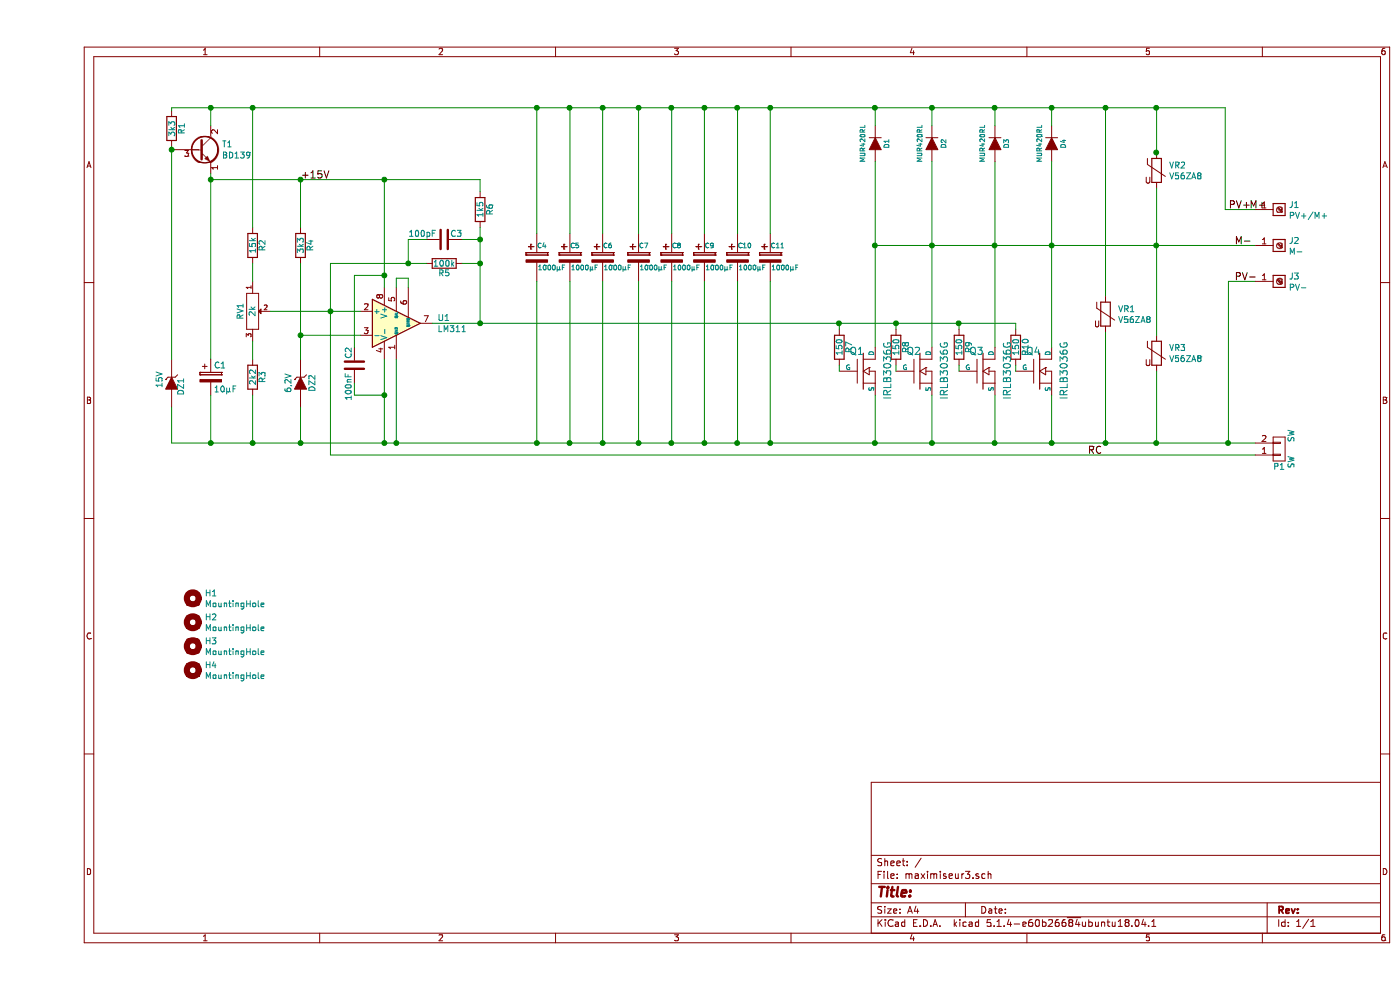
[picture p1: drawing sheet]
EESchema Schematic File Version 4
LIBS:maximiseur3-cache
EELAYER 30 0
EELAYER END
$Descr A4 11693 8268
encoding utf-8
Sheet 1 1
Title ""
Date ""
Rev ""
Comp ""
Comment1 ""
Comment2 ""
Comment3 ""
Comment4 ""
$EndDescr
$Comp
L maximiseur3-rescue:MOS_N Q2
U 1 1
P 7375 3100
F 0 "Q2" H 7385 3270 60  0000 R CNN
F 1 "IRLB3036G" V 7575 3350 60  0000 R CNN
F 2 "maximiseur:TO-220_FET-GDS_Vertical_LargePads_decales" H 7375 3100 60  0001 C CNN
F 3 "" H 7375 3100 60  0000 C CNN
	1    7375 3100
	1    0    0    -1  
$EndComp
$Comp
L maximiseur3-rescue:D D2
U 1 1
P 7475 1200
F 0 "D2" H 7475 1300 40  0000 C CNN
F 1 "MUR420RL" H 7475 1100 40  0000 C CNN
F 2 "maximiseur:D_DO-201AE_P15.24mm_Horizontal" H 7475 1200 60  0001 C CNN
F 3 "" H 7475 1200 60  0000 C CNN
	1    7475 1200
	0    1    1    0   
$EndComp
$Comp
L maximiseur3-rescue:CP2 C6
U 1 1
P 4725 2150
F 0 "C6" H 4725 2250 40  0000 L CNN
F 1 "1000µF" H 4731 2065 40  0000 L CNN
F 2 "maximiseur:CP_Radial_D16.0mm_P7.50mm" H 4763 2000 30  0001 C CNN
F 3 "" H 4725 2150 60  0000 C CNN
	1    4725 2150
	1    0    0    -1  
$EndComp
$Comp
L maximiseur3-rescue:CONN_01X02 P1
U 1 1
P 10375 3750
F 0 "P1" H 10375 3900 50  0000 C CNN
F 1 "SW   SW" V 10475 3750 50  0000 C CNN
F 2 "maximiseur:bornier2" H 10375 3750 60  0001 C CNN
F 3 "" H 10375 3750 60  0000 C CNN
	1    10375 3750
	1    0    0    1   
$EndComp
$Comp
L maximiseur3-rescue:R R2
U 1 1
P 1800 2050
F 0 "R2" V 1880 2050 50  0000 C CNN
F 1 "15k" V 1800 2050 50  0000 C CNN
F 2 "Resistor_THT:R_Axial_DIN0207_L6.3mm_D2.5mm_P10.16mm_Horizontal" V 1730 2050 30  0001 C CNN
F 3 "" H 1800 2050 30  0000 C CNN
	1    1800 2050
	1    0    0    -1  
$EndComp
$Comp
L maximiseur3-rescue:R R3
U 1 1
P 1800 3150
F 0 "R3" V 1880 3150 50  0000 C CNN
F 1 "2k2" V 1800 3150 50  0000 C CNN
F 2 "Resistor_THT:R_Axial_DIN0207_L6.3mm_D2.5mm_P10.16mm_Horizontal" V 1730 3150 30  0001 C CNN
F 3 "" H 1800 3150 30  0000 C CNN
	1    1800 3150
	1    0    0    -1  
$EndComp
$Comp
L maximiseur3-rescue:R R4
U 1 1
P 2200 2050
F 0 "R4" V 2280 2050 50  0000 C CNN
F 1 "3k3" V 2200 2050 50  0000 C CNN
F 2 "Resistor_THT:R_Axial_DIN0207_L6.3mm_D2.5mm_P10.16mm_Horizontal" V 2130 2050 30  0001 C CNN
F 3 "" H 2200 2050 30  0000 C CNN
	1    2200 2050
	1    0    0    -1  
$EndComp
$Comp
L maximiseur3-rescue:R R6
U 1 1
P 3700 1750
F 0 "R6" V 3780 1750 50  0000 C CNN
F 1 "1k5" V 3700 1750 50  0000 C CNN
F 2 "Resistor_THT:R_Axial_DIN0207_L6.3mm_D2.5mm_P10.16mm_Horizontal" V 3630 1750 30  0001 C CNN
F 3 "" H 3700 1750 30  0000 C CNN
	1    3700 1750
	1    0    0    -1  
$EndComp
$Comp
L maximiseur3-rescue:R R5
U 1 1
P 3400 2200
F 0 "R5" V 3480 2200 50  0000 C CNN
F 1 "100k" V 3400 2200 50  0000 C CNN
F 2 "Resistor_THT:R_Axial_DIN0207_L6.3mm_D2.5mm_P10.16mm_Horizontal" V 3330 2200 30  0001 C CNN
F 3 "" H 3400 2200 30  0000 C CNN
	1    3400 2200
	0    1    1    0   
$EndComp
$Comp
L maximiseur3-rescue:C C3
U 1 1
P 3400 2000
F 0 "C3" V 3350 2050 50  0000 L CNN
F 1 "100pF" V 3350 1700 50  0000 L CNN
F 2 "Capacitor_THT:C_Rect_L7.0mm_W2.0mm_P5.00mm" H 3438 1850 30  0001 C CNN
F 3 "" H 3400 2000 60  0000 C CNN
	1    3400 2000
	0    1    1    0   
$EndComp
$Comp
L maximiseur3-rescue:POT RV1
U 1 1
P 1800 2600
F 0 "RV1" H 1800 2500 50  0000 C CNN
F 1 "2k" H 1800 2600 50  0000 C CNN
F 2 "maximiseur:Potentiometer_VishaySpectrol-Econtrim-Type36T" H 1800 2600 60  0001 C CNN
F 3 "" H 1800 2600 60  0000 C CNN
	1    1800 2600
	0    1    1    0   
$EndComp
$Comp
L maximiseur3-rescue:ZENER DZ2
U 1 1
P 2200 3200
F 0 "DZ2" H 2200 3300 50  0000 C CNN
F 1 "6,2V" H 2200 3100 50  0000 C CNN
F 2 "Diode_THT:D_DO-34_SOD68_P7.62mm_Horizontal" H 2200 3200 60  0001 C CNN
F 3 "" H 2200 3200 60  0000 C CNN
	1    2200 3200
	0    1    1    0   
$EndComp
Wire Wire Line
	7475 1350 7475 2050
Wire Wire Line
	1800 2200 1800 2350
Wire Wire Line
	1800 2850 1800 3000
Wire Wire Line
	2200 2200 2200 2800
Connection ~ 2200 2800
Wire Wire Line
	1950 2600 2450 2600
Wire Wire Line
	3550 2000 3700 2000
Wire Wire Line
	3700 2200 3550 2200
Connection ~ 3700 2000
Wire Wire Line
	3250 2000 3100 2000
Wire Wire Line
	3100 2000 3100 2200
Connection ~ 3100 2200
Connection ~ 2200 1500
Connection ~ 2900 1500
Wire Wire Line
	7475 900  7475 1050
Wire Wire Line
	7475 3700 7475 3300
Wire Wire Line
	2200 3400 2200 3700
Connection ~ 2200 3700
Wire Wire Line
	1800 3300 1800 3700
Connection ~ 1800 3700
Wire Wire Line
	4725 1950 4725 900 
Wire Wire Line
	4725 2350 4725 3700
Wire Wire Line
	3700 1500 3700 1600
Wire Wire Line
	2450 2200 2450 2600
Connection ~ 2450 2600
Wire Wire Line
	2450 2200 3100 2200
Connection ~ 2900 3700
Text Label 10000 2350 0    60   ~ 0
PV-
Text Label 9950 1750 0    60   ~ 0
PV+
Text Label 10000 2050 0    60   ~ 0
M-
Text Label 8775 3800 0    60   ~ 0
RC
Text Label 10125 1750 0    60   ~ 0
M+
Text Label 2200 1500 0    60   ~ 0
+15V
Connection ~ 7475 2050
Wire Wire Line
	3700 1900 3700 2000
Wire Wire Line
	2200 2800 2200 3000
Wire Wire Line
	3700 2000 3700 2200
Wire Wire Line
	3100 2200 3250 2200
Wire Wire Line
	2200 1500 2200 1900
Wire Wire Line
	2200 1500 2900 1500
Wire Wire Line
	2900 1500 3700 1500
Wire Wire Line
	2200 3700 2900 3700
Wire Wire Line
	2450 2600 2450 3800
Wire Wire Line
	7475 3700 8000 3700
Wire Wire Line
	7475 2050 7475 2900
Wire Wire Line
	1800 900  1800 1900
Connection ~ 1800 900 
$Comp
L maximiseur3-rescue:ZENER DZ1
U 1 1
P 1125 3200
F 0 "DZ1" H 1079 3279 50  0000 L CNN
F 1 "15V" H 1025 3100 50  0000 L CNN
F 2 "Diode_THT:D_DO-34_SOD68_P7.62mm_Horizontal" H 1125 3200 60  0001 C CNN
F 3 "" H 1125 3200 60  0000 C CNN
	1    1125 3200
	0    1    1    0   
$EndComp
Wire Wire Line
	1125 3400 1125 3700
Wire Wire Line
	1150 1250 1125 1250
Wire Wire Line
	1125 1250 1125 3000
$Comp
L maximiseur3-rescue:R R1
U 1 1
P 1125 1075
F 0 "R1" V 1205 1075 50  0000 C CNN
F 1 "3k3" V 1125 1075 50  0000 C CNN
F 2 "Resistor_THT:R_Axial_DIN0207_L6.3mm_D2.5mm_P10.16mm_Horizontal" V 1055 1075 30  0001 C CNN
F 3 "" H 1125 1075 30  0000 C CNN
	1    1125 1075
	1    0    0    -1  
$EndComp
Wire Wire Line
	1125 1225 1125 1250
Connection ~ 1125 1250
Wire Wire Line
	1125 925  1125 900 
Wire Wire Line
	1125 900  1450 900 
$Comp
L maximiseur3-rescue:MOS_N Q4
U 1 1
P 8375 3100
F 0 "Q4" H 8385 3270 60  0000 R CNN
F 1 "IRLB3036G" V 8575 3350 60  0000 R CNN
F 2 "maximiseur:TO-220_FET-GDS_Vertical_LargePads_decales" H 8375 3100 60  0001 C CNN
F 3 "" H 8375 3100 60  0000 C CNN
	1    8375 3100
	1    0    0    -1  
$EndComp
$Comp
L maximiseur3-rescue:MOS_N Q3
U 1 1
P 7900 3100
F 0 "Q3" H 7910 3270 60  0000 R CNN
F 1 "IRLB3036G" V 8100 3350 60  0000 R CNN
F 2 "maximiseur:TO-220_FET-GDS_Vertical_LargePads_decales" H 7900 3100 60  0001 C CNN
F 3 "" H 7900 3100 60  0000 C CNN
	1    7900 3100
	1    0    0    -1  
$EndComp
Wire Wire Line
	8000 3300 8000 3700
Connection ~ 8000 3700
Wire Wire Line
	8000 3700 8475 3700
Wire Wire Line
	8475 3300 8475 3700
Connection ~ 8475 3700
Wire Wire Line
	8000 2900 8000 2050
Connection ~ 8000 2050
Wire Wire Line
	8475 2900 8475 2050
Connection ~ 8475 2050
Wire Wire Line
	8475 2050 8000 2050
$Comp
L maximiseur3-rescue:CP2 C5
U 1 1
P 4450 2150
F 0 "C5" H 4450 2250 40  0000 L CNN
F 1 "1000µF" H 4456 2065 40  0000 L CNN
F 2 "maximiseur:CP_Radial_D16.0mm_P7.50mm" H 4488 2000 30  0001 C CNN
F 3 "" H 4450 2150 60  0000 C CNN
	1    4450 2150
	1    0    0    -1  
$EndComp
$Comp
L maximiseur3-rescue:CP2 C4
U 1 1
P 4175 2150
F 0 "C4" H 4175 2250 40  0000 L CNN
F 1 "1000µF" H 4181 2065 40  0000 L CNN
F 2 "maximiseur:CP_Radial_D16.0mm_P7.50mm" H 4213 2000 30  0001 C CNN
F 3 "" H 4175 2150 60  0000 C CNN
	1    4175 2150
	1    0    0    -1  
$EndComp
Wire Wire Line
	4175 2350 4175 3700
Wire Wire Line
	4450 2350 4450 3700
Wire Wire Line
	4450 1950 4450 900 
Wire Wire Line
	4175 1950 4175 900 
Connection ~ 7475 900 
Connection ~ 4175 900 
Wire Wire Line
	4175 900  4450 900 
Connection ~ 4450 900 
Wire Wire Line
	4450 900  4725 900 
Connection ~ 7475 3700
Connection ~ 4175 3700
Wire Wire Line
	4175 3700 4450 3700
Connection ~ 4450 3700
Wire Wire Line
	4450 3700 4725 3700
Wire Wire Line
	3700 2700 3700 2200
Connection ~ 3700 2200
$Comp
L maximiseur3-rescue:MOS_N Q1
U 1 1
P 6900 3100
F 0 "Q1" H 6910 3270 60  0000 R CNN
F 1 "IRLB3036G" V 7100 3350 60  0000 R CNN
F 2 "maximiseur:TO-220_FET-GDS_Vertical_LargePads_decales" H 6900 3100 60  0001 C CNN
F 3 "" H 6900 3100 60  0000 C CNN
	1    6900 3100
	1    0    0    -1  
$EndComp
Wire Wire Line
	7000 2900 7000 2050
Wire Wire Line
	7000 3300 7000 3700
Wire Wire Line
	7000 3700 7475 3700
$Comp
L maximiseur3-rescue:D D1
U 1 1
P 7000 1200
F 0 "D1" H 7000 1300 40  0000 C CNN
F 1 "MUR420RL" H 7000 1100 40  0000 C CNN
F 2 "maximiseur:D_DO-201AE_P15.24mm_Horizontal" H 7000 1200 60  0001 C CNN
F 3 "" H 7000 1200 60  0000 C CNN
	1    7000 1200
	0    1    1    0   
$EndComp
Wire Wire Line
	7000 1350 7000 2050
Wire Wire Line
	8000 1350 8000 2050
Wire Wire Line
	7000 1050 7000 900 
Wire Wire Line
	2900 3700 3000 3700
Wire Wire Line
	1800 900  4175 900 
$Comp
L maximiseur3-rescue:BD139-Transistor_BJT T1
U 1 1
P 1350 1250
F 0 "T1" H 1542 1296 50  0000 L CNN
F 1 "BD139" H 1542 1205 50  0000 L CNN
F 2 "Package_TO_SOT_THT:TO-126-3_Vertical" H 1550 1175 50  0001 L CIN
F 3 "http://www.st.com/internet/com/TECHNICAL_RESOURCES/TECHNICAL_LITERATURE/DATASHEET/CD00001225.pdf" H 1350 1250 50  0001 L CNN
	1    1350 1250
	1    0    0    -1  
$EndComp
Wire Wire Line
	1450 1050 1450 900 
Connection ~ 1450 900 
Wire Wire Line
	1450 900  1800 900 
Wire Wire Line
	1450 1450 1450 1500
Wire Wire Line
	1450 1500 2200 1500
Wire Wire Line
	1800 3700 2200 3700
Wire Wire Line
	1450 3300 1450 3700
Wire Wire Line
	1125 3700 1450 3700
Connection ~ 1450 3700
Wire Wire Line
	1450 3700 1800 3700
Wire Wire Line
	1450 3000 1450 1500
Connection ~ 1450 1500
Connection ~ 7000 2050
Wire Wire Line
	7000 2050 7475 2050
Wire Wire Line
	7000 900  7475 900 
Wire Wire Line
	8000 1050 8000 900 
$Comp
L maximiseur3-rescue:D D3
U 1 1
P 8000 1200
F 0 "D3" H 8000 1300 40  0000 C CNN
F 1 "MUR420RL" H 8000 1100 40  0000 C CNN
F 2 "maximiseur:D_DO-201AE_P15.24mm_Horizontal" H 8000 1200 60  0001 C CNN
F 3 "" H 8000 1200 60  0000 C CNN
	1    8000 1200
	0    1    1    0   
$EndComp
Connection ~ 8000 900 
Wire Wire Line
	8000 900  8475 900 
Wire Wire Line
	7475 2050 8000 2050
Wire Wire Line
	7475 900  8000 900 
$Comp
L maximiseur3-rescue:R R7
U 1 1
P 6700 2900
F 0 "R7" V 6780 2900 50  0000 C CNN
F 1 "150" V 6700 2900 50  0000 C CNN
F 2 "Resistor_THT:R_Axial_DIN0207_L6.3mm_D2.5mm_P10.16mm_Horizontal" V 6630 2900 30  0001 C CNN
F 3 "" H 6700 2900 30  0000 C CNN
	1    6700 2900
	1    0    0    -1  
$EndComp
$Comp
L maximiseur3-rescue:R R8
U 1 1
P 7175 2900
F 0 "R8" V 7255 2900 50  0000 C CNN
F 1 "150" V 7175 2900 50  0000 C CNN
F 2 "Resistor_THT:R_Axial_DIN0207_L6.3mm_D2.5mm_P10.16mm_Horizontal" V 7105 2900 30  0001 C CNN
F 3 "" H 7175 2900 30  0000 C CNN
	1    7175 2900
	1    0    0    -1  
$EndComp
$Comp
L maximiseur3-rescue:R R9
U 1 1
P 7700 2900
F 0 "R9" V 7780 2900 50  0000 C CNN
F 1 "150" V 7700 2900 50  0000 C CNN
F 2 "Resistor_THT:R_Axial_DIN0207_L6.3mm_D2.5mm_P10.16mm_Horizontal" V 7630 2900 30  0001 C CNN
F 3 "" H 7700 2900 30  0000 C CNN
	1    7700 2900
	1    0    0    -1  
$EndComp
$Comp
L maximiseur3-rescue:R R10
U 1 1
P 8175 2900
F 0 "R10" V 8255 2900 50  0000 C CNN
F 1 "150" V 8175 2900 50  0000 C CNN
F 2 "Resistor_THT:R_Axial_DIN0207_L6.3mm_D2.5mm_P10.16mm_Horizontal" V 8105 2900 30  0001 C CNN
F 3 "" H 8175 2900 30  0000 C CNN
	1    8175 2900
	1    0    0    -1  
$EndComp
Wire Wire Line
	6700 3100 6700 3050
Wire Wire Line
	7175 3100 7175 3050
Wire Wire Line
	7700 3100 7700 3050
Wire Wire Line
	6700 2750 6700 2700
Wire Wire Line
	6700 2700 7175 2700
Wire Wire Line
	7175 2750 7175 2700
Connection ~ 7175 2700
Wire Wire Line
	7175 2700 7700 2700
Wire Wire Line
	7700 2750 7700 2700
Connection ~ 7700 2700
Wire Wire Line
	7700 2700 8175 2700
Wire Wire Line
	8175 3100 8175 3050
Wire Wire Line
	8175 2750 8175 2700
Wire Wire Line
	8475 1350 8475 2050
Wire Wire Line
	8475 1050 8475 900 
$Comp
L maximiseur3-rescue:D D4
U 1 1
P 8475 1200
F 0 "D4" H 8475 1300 40  0000 C CNN
F 1 "MUR420RL" H 8475 1100 40  0000 C CNN
F 2 "maximiseur:D_DO-201AE_P15.24mm_Horizontal" H 8475 1200 60  0001 C CNN
F 3 "" H 8475 1200 60  0000 C CNN
	1    8475 1200
	0    1    1    0   
$EndComp
Connection ~ 8475 900 
$Comp
L maximiseur3-rescue:LM311-Comparator U1
U 1 1
P 3000 2700
F 0 "U1" H 3344 2746 50  0000 L CNN
F 1 "LM311" H 3344 2655 50  0000 L CNN
F 2 "Package_DIP:DIP-8_W7.62mm_LongPads" H 3000 2700 50  0001 C CNN
F 3 "http://www.ti.com/lit/ds/symlink/lm311.pdf" H 3000 2700 50  0001 C CNN
	1    3000 2700
	1    0    0    -1  
$EndComp
Wire Wire Line
	3300 2700 3700 2700
Wire Wire Line
	2900 1500 2900 2300
Wire Wire Line
	2450 2600 2700 2600
Wire Wire Line
	2200 2800 2700 2800
Wire Wire Line
	2900 3000 2900 3300
Wire Wire Line
	3000 3000 3000 3700
Connection ~ 3000 3700
Wire Wire Line
	3000 3700 4175 3700
Wire Wire Line
	3000 2400 3000 2325
Wire Wire Line
	3000 2325 3100 2325
Wire Wire Line
	3100 2325 3100 2400
$Comp
L screw_terminal_01x01:Screw_Terminal_01x01 J1
U 1 1
P 10375 1750
F 0 "J1" H 10455 1792 50  0000 L CNN
F 1 "PV+/M+" H 10455 1701 50  0000 L CNN
F 2 "maximiseur:7808" H 10375 1750 50  0001 C CNN
F 3 "~" H 10375 1750 50  0001 C CNN
	1    10375 1750
	1    0    0    -1  
$EndComp
$Comp
L screw_terminal_01x01:Screw_Terminal_01x01 J3
U 1 1
P 10375 2350
F 0 "J3" H 10455 2392 50  0000 L CNN
F 1 "PV-" H 10455 2301 50  0000 L CNN
F 2 "maximiseur:7808" H 10375 2350 50  0001 C CNN
F 3 "~" H 10375 2350 50  0001 C CNN
	1    10375 2350
	1    0    0    -1  
$EndComp
$Comp
L screw_terminal_01x01:Screw_Terminal_01x01 J2
U 1 1
P 10375 2050
F 0 "J2" H 10455 2092 50  0000 L CNN
F 1 "M-" H 10455 2001 50  0000 L CNN
F 2 "maximiseur:7808" H 10375 2050 50  0001 C CNN
F 3 "~" H 10375 2050 50  0001 C CNN
	1    10375 2050
	1    0    0    -1  
$EndComp
Connection ~ 6700 2700
Connection ~ 3700 2700
Connection ~ 7000 900 
Connection ~ 7000 3700
Connection ~ 4725 3700
Connection ~ 4725 900 
Wire Wire Line
	3700 2700 6700 2700
Wire Wire Line
	5025 3700 5300 3700
Connection ~ 5025 3700
Wire Wire Line
	4725 3700 5025 3700
Wire Wire Line
	5025 900  5300 900 
Connection ~ 5025 900 
Wire Wire Line
	4725 900  5025 900 
Wire Wire Line
	5025 2350 5025 3700
Wire Wire Line
	5025 1950 5025 900 
$Comp
L maximiseur3-rescue:CP2 C7
U 1 1
P 5025 2150
F 0 "C7" H 5025 2250 40  0000 L CNN
F 1 "1000µF" H 5031 2065 40  0000 L CNN
F 2 "maximiseur:CP_Radial_D16.0mm_P7.50mm" H 5063 2000 30  0001 C CNN
F 3 "" H 5025 2150 60  0000 C CNN
	1    5025 2150
	1    0    0    -1  
$EndComp
$Comp
L maximiseur3-rescue:CP2 C8
U 1 1
P 5300 2150
F 0 "C8" H 5300 2250 40  0000 L CNN
F 1 "1000µF" H 5306 2065 40  0000 L CNN
F 2 "maximiseur:CP_Radial_D16.0mm_P7.50mm" H 5338 2000 30  0001 C CNN
F 3 "" H 5300 2150 60  0000 C CNN
	1    5300 2150
	1    0    0    -1  
$EndComp
$Comp
L maximiseur3-rescue:CP2 C9
U 1 1
P 5575 2150
F 0 "C9" H 5575 2250 40  0000 L CNN
F 1 "1000µF" H 5581 2065 40  0000 L CNN
F 2 "maximiseur:CP_Radial_D16.0mm_P7.50mm" H 5613 2000 30  0001 C CNN
F 3 "" H 5575 2150 60  0000 C CNN
	1    5575 2150
	1    0    0    -1  
$EndComp
$Comp
L maximiseur3-rescue:CP2 C10
U 1 1
P 5850 2150
F 0 "C10" H 5850 2250 40  0000 L CNN
F 1 "1000µF" H 5856 2065 40  0000 L CNN
F 2 "maximiseur:CP_Radial_D16.0mm_P7.50mm" H 5888 2000 30  0001 C CNN
F 3 "" H 5850 2150 60  0000 C CNN
	1    5850 2150
	1    0    0    -1  
$EndComp
$Comp
L maximiseur3-rescue:CP2 C11
U 1 1
P 6125 2150
F 0 "C11" H 6125 2250 40  0000 L CNN
F 1 "1000µF" H 6131 2065 40  0000 L CNN
F 2 "maximiseur:CP_Radial_D16.0mm_P7.50mm" H 6163 2000 30  0001 C CNN
F 3 "" H 6125 2150 60  0000 C CNN
	1    6125 2150
	1    0    0    -1  
$EndComp
Wire Wire Line
	5300 1950 5300 900 
Connection ~ 5300 900 
Wire Wire Line
	5575 1950 5575 900 
Wire Wire Line
	5300 900  5575 900 
Connection ~ 5575 900 
Wire Wire Line
	5850 1950 5850 900 
Wire Wire Line
	5575 900  5850 900 
Connection ~ 5850 900 
Wire Wire Line
	5850 900  6125 900 
Wire Wire Line
	6125 1950 6125 900 
Connection ~ 6125 900 
Wire Wire Line
	6125 900  7000 900 
Connection ~ 5300 3700
Wire Wire Line
	5300 2350 5300 3700
Wire Wire Line
	5575 2350 5575 3700
Wire Wire Line
	5300 3700 5575 3700
Connection ~ 5575 3700
Wire Wire Line
	5575 3700 5850 3700
Wire Wire Line
	5850 2350 5850 3700
Connection ~ 5850 3700
Wire Wire Line
	6125 2350 6125 3700
Wire Wire Line
	5850 3700 6125 3700
Connection ~ 6125 3700
Wire Wire Line
	6125 3700 7000 3700
$Comp
L maximiseur3-rescue:CP C1
U 1 1
P 1450 3150
F 0 "C1" H 1475 3250 50  0000 L CNN
F 1 "10µF" H 1475 3050 50  0000 L CNN
F 2 "Capacitor_THT:CP_Radial_D5.0mm_P2.50mm" H 1488 3000 30  0001 C CNN
F 3 "" H 1450 3150 60  0000 C CNN
	1    1450 3150
	1    0    0    -1  
$EndComp
$Comp
L maximiseur3-rescue:C C2
U 1 1
P 2650 3050
F 0 "C2" V 2600 3100 50  0000 L CNN
F 1 "100nF" V 2600 2750 50  0000 L CNN
F 2 "Capacitor_THT:C_Rect_L7.0mm_W2.0mm_P5.00mm" H 2688 2900 30  0001 C CNN
F 3 "" H 2650 3050 60  0000 C CNN
	1    2650 3050
	1    0    0    -1  
$EndComp
Wire Wire Line
	2650 2900 2650 2300
Wire Wire Line
	2650 2300 2900 2300
Connection ~ 2900 2300
Wire Wire Line
	2900 2300 2900 2400
Wire Wire Line
	2650 3200 2650 3300
Wire Wire Line
	2650 3300 2900 3300
Connection ~ 2900 3300
Wire Wire Line
	2900 3300 2900 3700
$Comp
L maximiseur3-rescue:Varistor-Device VR1
U 1 1
P 8925 2625
F 0 "VR1" H 9028 2671 50  0000 L CNN
F 1 "V56ZA8" H 9028 2580 50  0000 L CNN
F 2 "Varistor:RV_Disc_D15.5mm_W4.5mm_P7.5mm" V 8855 2625 50  0001 C CNN
F 3 "~" H 8925 2625 50  0001 C CNN
	1    8925 2625
	1    0    0    -1  
$EndComp
Wire Wire Line
	8475 2050 9350 2050
Wire Wire Line
	8475 3700 8925 3700
Wire Wire Line
	9950 2350 9950 3700
Wire Wire Line
	9950 2350 10175 2350
Connection ~ 9950 3700
Wire Wire Line
	9950 3700 10175 3700
Wire Wire Line
	9925 1750 9925 900 
Wire Wire Line
	9925 1750 10175 1750
Wire Wire Line
	8475 900  8925 900 
Wire Wire Line
	8925 2475 8925 900 
Connection ~ 8925 900 
Wire Wire Line
	8925 2775 8925 3700
Connection ~ 8925 3700
$Comp
L maximiseur3-rescue:Varistor-Device VR3
U 1 1
P 9350 2950
F 0 "VR3" H 9453 2996 50  0000 L CNN
F 1 "V56ZA8" H 9453 2905 50  0000 L CNN
F 2 "Varistor:RV_Disc_D15.5mm_W4.5mm_P7.5mm" V 9280 2950 50  0001 C CNN
F 3 "~" H 9350 2950 50  0001 C CNN
	1    9350 2950
	1    0    0    -1  
$EndComp
$Comp
L maximiseur3-rescue:Varistor-Device VR2
U 1 1
P 9350 1425
F 0 "VR2" H 9453 1471 50  0000 L CNN
F 1 "V56ZA8" H 9453 1380 50  0000 L CNN
F 2 "Varistor:RV_Disc_D15.5mm_W4.5mm_P7.5mm" V 9280 1425 50  0001 C CNN
F 3 "~" H 9350 1425 50  0001 C CNN
	1    9350 1425
	1    0    0    -1  
$EndComp
Wire Wire Line
	9350 1300 9350 1275
Wire Wire Line
	8925 900  9350 900 
Connection ~ 9350 900 
Wire Wire Line
	9350 900  9925 900 
Connection ~ 9350 1275
Wire Wire Line
	9350 1275 9350 900 
Wire Wire Line
	9350 1575 9350 2050
Connection ~ 9350 2050
Wire Wire Line
	9350 2050 10175 2050
Wire Wire Line
	9350 2050 9350 2800
Wire Wire Line
	9350 3100 9350 3700
Wire Wire Line
	8925 3700 9350 3700
Connection ~ 9350 3700
Wire Wire Line
	9350 3700 9950 3700
Wire Wire Line
	2450 3800 10175 3800
$Comp
L Mechanical:MountingHole H1
U 1 1
P 1300 5000
F 0 "H1" H 1400 5046 50  0000 L CNN
F 1 "MountingHole" H 1400 4955 50  0000 L CNN
F 2 "MountingHole:MountingHole_4.3mm_M4" H 1300 5000 50  0001 C CNN
F 3 "~" H 1300 5000 50  0001 C CNN
	1    1300 5000
	1    0    0    -1  
$EndComp
$Comp
L Mechanical:MountingHole H2
U 1 1
P 1300 5200
F 0 "H2" H 1400 5246 50  0000 L CNN
F 1 "MountingHole" H 1400 5155 50  0000 L CNN
F 2 "MountingHole:MountingHole_4.3mm_M4" H 1300 5200 50  0001 C CNN
F 3 "~" H 1300 5200 50  0001 C CNN
	1    1300 5200
	1    0    0    -1  
$EndComp
$Comp
L Mechanical:MountingHole H3
U 1 1
P 1300 5400
F 0 "H3" H 1400 5446 50  0000 L CNN
F 1 "MountingHole" H 1400 5355 50  0000 L CNN
F 2 "MountingHole:MountingHole_4.3mm_M4" H 1300 5400 50  0001 C CNN
F 3 "~" H 1300 5400 50  0001 C CNN
	1    1300 5400
	1    0    0    -1  
$EndComp
$Comp
L Mechanical:MountingHole H4
U 1 1
P 1300 5600
F 0 "H4" H 1400 5646 50  0000 L CNN
F 1 "MountingHole" H 1400 5555 50  0000 L CNN
F 2 "MountingHole:MountingHole_4.3mm_M4" H 1300 5600 50  0001 C CNN
F 3 "~" H 1300 5600 50  0001 C CNN
	1    1300 5600
	1    0    0    -1  
$EndComp
$EndSCHEMATC
